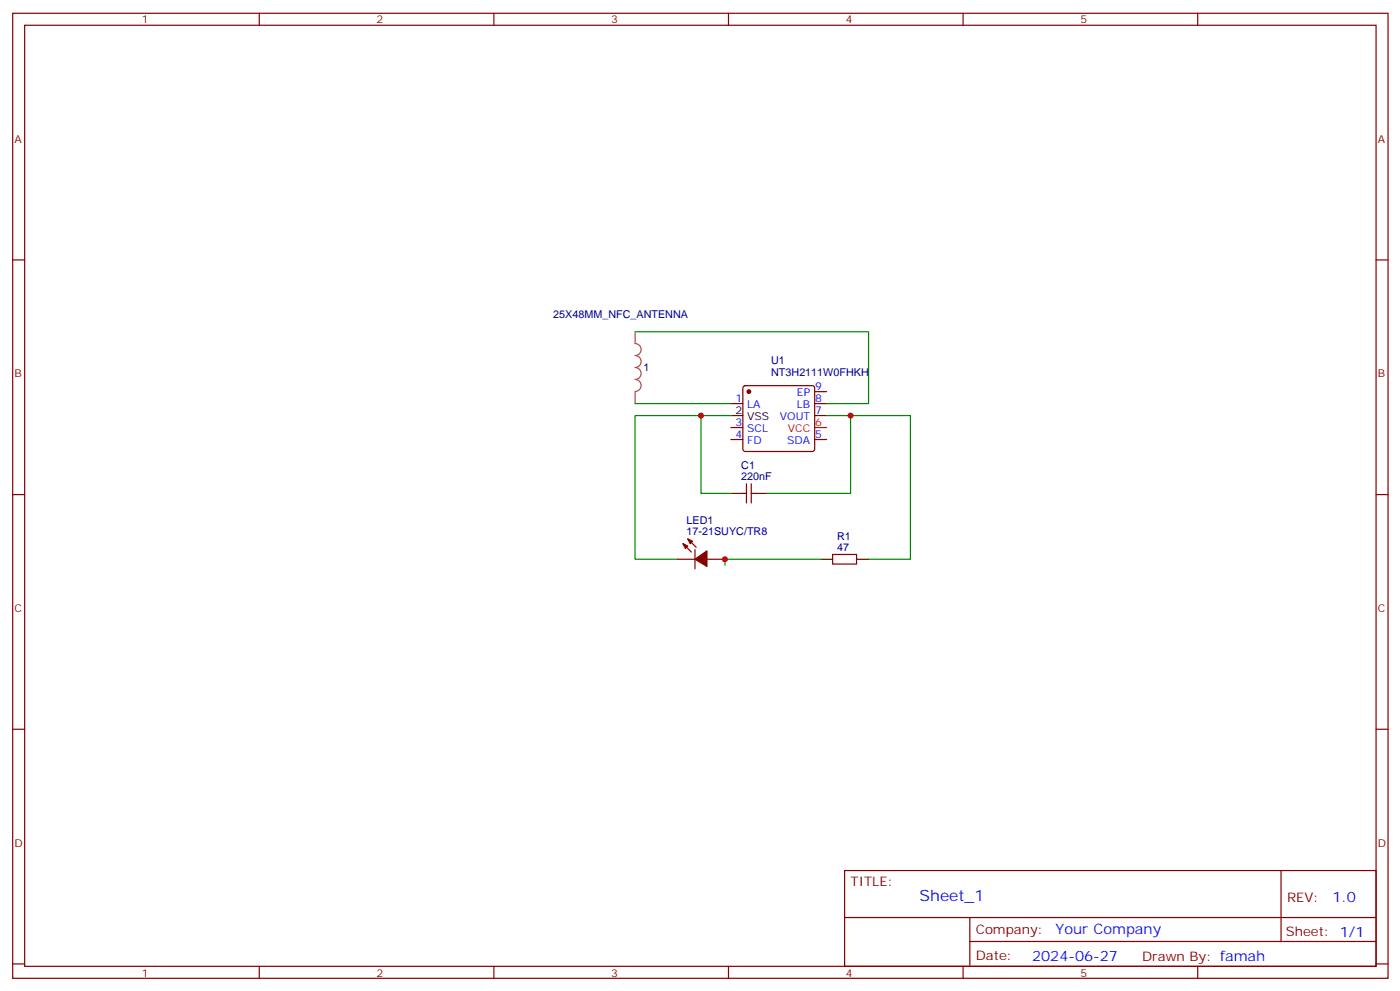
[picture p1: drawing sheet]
<svg xmlns="http://www.w3.org/2000/svg" width="413mm" height="292mm" viewBox="0 0 413 292" stroke-linecap="round" stroke-linejoin="round" font-family="sans-serif">
<g fill="none" stroke="#870000" stroke-width=".35">
<path d="M3.7 3.9h405.4v284.4h-405.4zM7.3 7.4h398.3v277.3h-398.3zM76.4 3.9v3.5M145.6 3.9v3.5M214.7 3.9v3.5M283.8 3.9v3.5M353 3.9v3.5M3.7 76.6h3.6M405.6 76.6h3.5M215.4 118.9h3.5M219.2 113.8l.4-.2h19.8l.5 .2 .2 .5v18l-.2 .5-.5 .2h-19.8l-.5-.2-.2-.5v-18zM240.1 115.4h3.5"/>
<path d="M240.1 118.9h3.5M215.4 129.5h3.5M215.4 126h3.5M240.1 122.4h3.5M240.1 129.5h3.5M3.7 145.7h3.6M202.7 158.8l2.5 2.5M218.9 145.4h1.1M220 142.6v5.6M221.4 142.6v5.6M221.4 145.4h1.1M405.6 145.7h3.5"/>
<path d="M199.5 164.8h5.3M201.3 160.2l2.5 2.5M204.8 162v5.6M208.4 164.8h5.2M245.4 163.4h7v2.8h-7zM3.7 214.9h3.6M405.6 214.9h3.5M248.9 256.5h156.7v28.2h-156.7zM377.5 256.5l.1 20.9M249 270.4h156.4M285.8 277.4h119.6M285.8 270.4v14.1"/>
<path d="M3.7 284h3.6M76.4 284.7v3.6M145.6 284.7v3.6M214.7 284.7v3.6M283.8 284.7v3.6M353 284.7v3.6M405.6 284h3.5"/>
</g>
<path d="M240.1 126h3.5" fill="none" stroke="#f00" stroke-width=".35"/>
<path d="M215.4 122.4h3.5M215.4 145.4h3.5M222.5 145.4h3.5M241.9 164.8h3.5M252.4 164.8h3.6" fill="none" stroke="#000" stroke-width=".35"/>
<g fill="#870000" stroke="#870000" stroke-width=".35">
<path d="M201.3 160.2l1.4 .7-.7 .7z"/>
<path d="M202.7 158.8l1.4 .7-.7 .7z"/>
<path d="M204.8 164.8l3.6-2.5v4.6z"/>
<circle cx="220.7" cy="115.4" r=".53"/>
</g>
<path d="M187.2 97.8v3.4a1.76 1.76 0 0 1 1.7 1.8 1.76 1.76 0 0 1-1.7 1.8 1.76 1.76 0 0 1 1.7 1.7 1.76 1.76 0 0 1-1.7 1.8 1.76 1.76 0 0 1 1.7 1.7 1.76 1.76 0 0 1-1.7 1.8M187.2 111.8a1.76 1.76 0 0 1 1.7 1.8 1.76 1.76 0 0 1-1.7 1.7M187.2 115.4v3.5" fill="none" stroke="#a64a4a" stroke-width=".35"/>
<path d="M187.2 97.8h68.8v21.1h-12.4M187.2 118.9h28.2M206.6 122.4v23h8.8M215.4 122.4h-28.2v42.4h12.3M243.6 122.4h24.7v42.4h-12.3M250.7 122.4v23h-24.7M241.9 164.8h-28.3v1.7" fill="none" stroke="#008700" stroke-width=".35"/>
<g fill="#c00">
<circle cx="250.7" cy="122.4" r=".88"/>
<circle cx="206.6" cy="122.4" r=".88"/>
<circle cx="213.6" cy="164.8" r=".88"/>
</g>
<text font-size="4.6" fill="#00f" x="271" y="265.5">Sheet_1</text>
<g font-size="4.2" fill="#00f">
<text x="392.7" y="265.8">1.0</text>
<text x="311.1" y="275.3">Your Company</text>
<text x="304.2" y="283.1">2024-06-27</text>
</g>
<g font-size="3.9" fill="#800">
<text x="250.7" y="261.1">TITLE:</text>
<text x="379.3" y="265.8">REV:</text>
<text x="287.6" y="275.3">Company:</text>
<text x="379" y="275.9">Sheet: 1/1</text>
<text x="287.6" y="283">Date:</text>
<text x="336.6" y="283.1">Drawn By: famah</text>
</g>
<g font-size="3.2" fill="#800">
<text x="41.8" y="6.9">1</text>
<text x="111" y="6.9">2</text>
<text x="180.1" y="6.9">3</text>
<text x="249.3" y="6.9">4</text>
<text x="318.4" y="6.9">5</text>
<text x="4.3" y="42">A</text>
<text x="406.1" y="42">A</text>
<text x="4.3" y="111.2">B</text>
<text x="406.1" y="111.2">B</text>
<text x="4.3" y="180.3">C</text>
<text x="406.1" y="180.3">C</text>
<text x="4.3" y="249.4">D</text>
<text x="406.1" y="249.4">D</text>
<text x="41.8" y="287.7">1</text>
<text x="111" y="287.7">2</text>
<text x="180.1" y="287.7">3</text>
<text x="249.3" y="287.7">4</text>
<text x="318.4" y="287.7">5</text>
</g>
<g font-size="3.2" fill="#000080">
<text x="163.1" y="93.7">25X48MM_NFC_ANTENNA</text>
<text x="227.3" y="107.4">U1</text>
<text x="189.7" y="109.4">1</text>
<text x="227.3" y="110.7">NT3H2111W0FHKH</text>
<text x="218.5" y="141.5">220nF</text>
<text x="218.5" y="138.2">C1</text>
<text x="202.3" y="154.4">LED1</text>
<text x="202.3" y="157.7">17-21SUYC/TR8</text>
<text x="246.7" y="159">R1</text>
<text x="246.7" y="162.3">47</text>
</g>
<g font-size="3.2" fill="#00f">
<text x="216.7" y="118.6">1</text>
<text x="234.9" y="116.8">EP</text>
<text x="240.3" y="115">9</text>
<text x="240.3" y="118.6">8</text>
<text x="216.7" y="125.6">3</text>
<text x="220.2" y="120.3">LA</text>
<text x="229.9" y="123.9">VOUT</text>
<text x="234.9" y="120.3">LB</text>
<text x="240.3" y="122.1">7</text>
<text x="216.7" y="129.2">4</text>
<text x="220.2" y="130.9">FD</text>
<text x="220.2" y="127.4">SCL</text>
<text x="232" y="130.9">SDA</text>
<text x="240.3" y="129.2">5</text>
</g>
<g font-size="3.2">
<text x="216.7" y="122.1">2</text>
<text x="220.2" y="123.9">VSS</text>
</g>
<g font-size="3.2" fill="#f00">
<text x="240.3" y="125.6">6</text>
<text x="232.2" y="127.4">VCC</text>
</g>
</svg>
